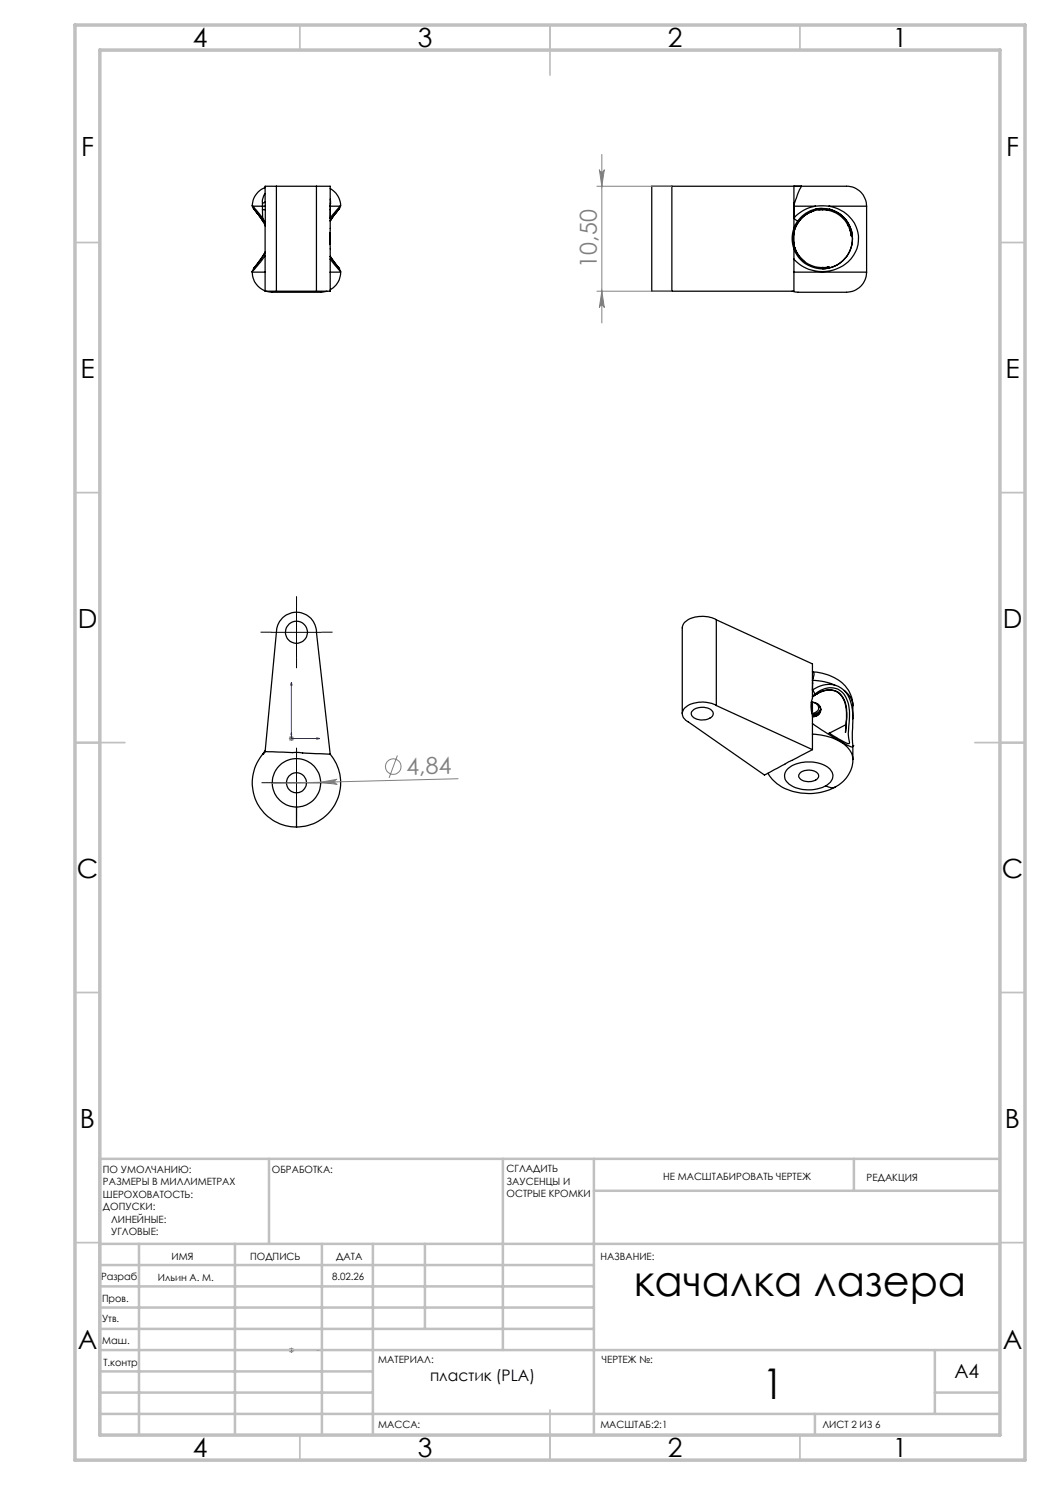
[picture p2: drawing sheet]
<svg xmlns="http://www.w3.org/2000/svg" width="210mm" height="297mm" viewBox="0 0 210 297" stroke-linecap="round" stroke-linejoin="round" font-family="sans-serif">
<g fill="none" stroke="#000" stroke-width=".25">
<path d="M53 37.5a4.1 4.1 0 0 0-2.6 3.7M53 38.7l-.5 1.2v.7M55.3 37.2h8M55.3 37.2v21M55.3 37.2h-2.3l.1 3.3M63.3 37.2h2.7v21h-2.7M63.3 37.2v21M66 37.7a4.1 4.1 0 0 1 2.1 3.5M66 39.8l.1 .8M134.4 37.2h-4v21h4M134.4 37.2h25.9M134.4 37.2v21"/>
<path d="M160.3 37.2h6.5a14 14 0 0 1 4.1 .3 4 4 0 0 1 2.4 3.7M160.3 37.2l-1.4 3.4M160.3 37.2h-1.5v4.7M50.4 41.2l2.3 3.3M50.4 54.4a4 4 0 0 0 2.6 3.8M50.4 54.4h2.6M50.4 54.3v.1M50.4 41.2h.2M50.6 41.2h1.9M50.6 41.2l1.9 2.4M51.5 42.7l-.8-1 1.8 2.4M52.5 44.1l.5 1.1"/>
<path d="M52.5 40.6v.6M52.5 41.2v.7M52.5 41.2h.6M52.5 41.9h.6M52.5 41.9v1.7M52.5 43.6l.6 1.1M52.5 43.6v.5M53 50.5l-.8 1.2-1.5 2.1 .5-.7M53 50.4l-2.6 3.9M53.1 44.7l-.1 13.5h2.3M53.1 40.5v.7M53.1 51.1l-2.7 3.2"/>
<path d="M53.1 41.2v3.5M53.1 40.5l-.6 .1M53.2 58.2l1.2 .3h9.7l1.3-.3M55.3 58.2h8M66 51.3l1.9 2.5-.6-.7M66 51.3l1.8 2.3 .3 .7M66 46.6v2.3zM66 51.8l2.1 2.5M66 54.4h2.1M66 43.6l.1 .5M66 41.2h.1M66 41.9h.1"/>
<path d="M66 40.6h.1M66.1 41.2h1.9M66.1 41.2v.7M66.1 41.9l-.1 1.7M66.1 40.6v.6M66.1 44.1l-.1 .1M67.1 42.7l.8-1-1.8 2.4M68 41.2l-2 2.4M68.1 41.2l-2.1 3M68.1 54.4a3.9 3.9 0 0 1-2.1 3.6M68.1 41.2h-.1M68.1 54.3v.1"/>
<path d="M158.7 46.9v1.3l.4 1.6M158.8 51.8a7.5 7.5 0 0 0 5.7 2.5M158.8 41.2h.1M158.8 41.9h.1M158.8 41.2v.7M158.8 40.6h.1M158.8 41.9v1.7M158.8 46.6l-.2 .9 .2 1.4M158.8 48.9l-.1-.6 .4 1.5M158.8 48.9l.3 1M158.8 43.6v2.1a6 6 0 0 0 0 4.1M158.8 43.6l.8 .6"/>
<path d="M158.8 54.4h5.7M158.8 49.8v8.4h-24.4M158.8 46.6v2.3M158.8 41.2h4.3M158.9 40.6l-.1 .6M159.1 49.8a5.8 5.8 0 0 0 6.7 3.6h-.3M159.1 49.8v.1M159.1 49.9l.1 .2M159.2 50.2l.7 1.1 1 1M159.6 44.2a6 6 0 0 1 9.3-.6 6 6 0 0 1-1.3 9.2 6 6 0 0 1-8.8-3M159.6 44.2l-.8 1.4M159.8 44.2h.1"/>
<path d="M159.9 44.2a5.8 5.8 0 0 1 9.8 1l-.1-.2M159.9 44.2l-.8 1.2-.4 1.7 .1-.5M159.9 44.1l-.7 1.2-.4 1.3M159.9 44.1v.1M160.5 43.5l-.6 .6M162.4 42.3l-.3 .1M162.7 42.2l-1.2 .5-1 .7M163.1 41.2a7.2 7.2 0 0 0-4.3 2.4M163.1 41.2h2.7M163.8 42l.8-.1 1 .1M164.3 53.5h.4M164.4 41.9h.1"/>
<path d="M164.5 41.9h.1M164.5 53.5h.1M164.5 41.7l-1.4 .1M164.5 54.4h8.8M164.5 54.3v.1M165.7 53.6l-.3 .1M165.8 41.2a6.6 6.6 0 0 1 5.5 8.8 7.2 7.2 0 0 1-6.8 4.3M165.8 41.2h7.5M166.1 41.9l-.2-.1a6 6 0 0 1 4.6 6.6 6 6 0 0 1-6 5.4M166.9 42.4h.1M169.6 45l.3 .7M169.9 45.7l.3 1.4"/>
<path d="M169.9 45.7l.4 1.5M173.3 54.4a4.3 4.3 0 0 1-5.1 4.1h-8.6l-1.2-.3M173.3 41.2v13.2M143.3 124a5.7 5.7 0 0 0-6.5 .6l-.3 .8v17.3M143.3 124l19.2 8.8v6.9a5 5 0 0 0 0 3.3v6.9M143.3 124v17.1M162.5 138l.5 .8M162.5 136.6h.1M162.5 136.1h.1M162.5 135.6h.1M162.5 136.1a11.9 11.9 0 0 1 4.4 .9M162.5 136.6v1.4"/>
<path d="M162.6 135.6a.8 .8 0 0 0-.1-1.2 8.9 8.9 0 0 1 7.3 3.9 6 6 0 0 1 .8 2.8M162.6 135.6l-.1 .5M162.9 139.1h.1M162.9 139.1a3.8 3.8 0 0 1 5.2-.2 7.6 7.6 0 0 1 1.1 6.2l-.1 1.4 .1-1.6M162.9 139.1l-.4 .3M163 138.8a4.1 4.1 0 0 1 5.4-.4 7.4 7.4 0 0 1 1.4 6.2 12.8 12.8 0 0 0 .1 4.1 1.39 1.39 0 0 1-1.4-.5l-2.7-1.6M163.3 138.8a3.6 3.6 0 0 1 5.1 .5 8.6 8.6 0 0 1 .8 5.6M163.5 138.7l-1 .6 .5-.5M166.9 137a5.5 5.5 0 0 0-4.4 1M166.9 137l.7 .3 1.3 .8M168.9 138.1a9.1 9.1 0 0 1 1.6 6.9l.1 4.2M168.9 138.1a3.9 3.9 0 0 1 1.7 3"/>
<path d="M52.5 150.8h.1M53 150.3l6.3 .2 6.7 .3M53 150.3a8.8 8.8 0 0 0-1.9 9.7 8.8 8.8 0 0 0 8.2 5.4M53 150.3l2.3-23.8a4 4 0 0 1 4-4.1 4 4 0 0 1 4 4.1l2.7 24.3M53 150.2l-.5 .7M53.1 150.2l-.5 .6M53.1 150.2l-.6 .6M66 150.8a8.9 8.9 0 0 1 1.3 9.5 8.9 8.9 0 0 1-8 5.1M138.4 142.3a2.94 2.94 0 0 1 4.2 .1 1.15 1.15 0 0 1-1 1.4 3 3 0 0 1-3.2-.7l-.1-.3zM143.3 141.1a5.7 5.7 0 0 0-6.5 .6 1.68 1.68 0 0 0 .8 2.7l15.3 10.6 9.6-5.1M143.3 141.1l19.2 8.8M153.6 154.7a8.6 8.6 0 0 0 7.6 4 10.6 10.6 0 0 0 5.9-1.4"/>
<path d="M157.4 153.9a7 7 0 0 1 8.6-.1 2.04 2.04 0 0 1-.8 3.4 7.2 7.2 0 0 1-7.6-.6 1.85 1.85 0 0 1-.2-2.7zM160.1 154.5a2.71 2.71 0 0 1 3.6 .4 1.11 1.11 0 0 1-1.2 1.3 2.24 2.24 0 0 1-2.8-.9zM162.3 140.5h.1M162.5 140.4l-.1 .7 .1 1.2M162.5 146.8a12.4 12.4 0 0 1 5.5 1.5M162.5 144.7l5.5 3.5M162.5 140.4l-.2 .2M162.5 142.3h-.2M162.5 140.4v1.9M163.7 141.6l-.1-.5-.3-.3-.8-.3a1.44 1.44 0 0 1 1.5 2 1.66 1.66 0 0 1-1.5 .8 1.5 1.5 0 0 0 1.6-1.4M163.7 141.6a1.36 1.36 0 0 1-1.3 1.1M164 141.4l-.3 .2"/>
<path d="M164.1 141.8a1.47 1.47 0 0 1-1.6 1.3M164.1 141.7a1.91 1.91 0 0 1-1.6 1.2M165.2 157.2a1.81 1.81 0 0 0 1.9 .1M168 148.3a4.4 4.4 0 0 1 2.6 3.6M168 148.2l2.2 1.2h.3l.1-.2M168 148.2v.1M169.2 144.9l-3.4 1.7M170.6 151.9a6.3 6.3 0 0 1-3.5 5.4M170.6 149.2h.1M170.6 141.1v2.7M170.6 149.2v2.7M59.3 161.4v4"/>
<circle cx="59.3" cy="126.5" r="2.19"/>
<circle cx="59.3" cy="156.6" r="4.8"/>
<circle cx="59.3" cy="156.6" r="2"/>
</g>
<g fill="none" stroke="#808080" stroke-width=".2">
<path d="M119.4 37.2h15M119.9 33.9a.49 .49 0 0 0 .5 .5 .49 .49 0 0 0 .5-.5l-.5 3.3zM120.4 30.9v33.7M119.4 58.2h15M120.4 58.2l.5 3.3a.49 .49 0 0 0-.5-.4 .49 .49 0 0 0-.5 .4zM57.8 147.7h1M57.9 147.4l.7 .7M58.3 147.2v1M58.6 147.4l-.7 .7M64.1 156.5l3.3-.6a.51 .51 0 0 0-.4 .5 .51 .51 0 0 0 .5 .5zM79.5 151.1l-1.7 4.5M91.6 155.7l-37.1 1"/>
<path d="M57.9 269.7l.7 .7M58.3 269.6v1M58.6 269.7l-.7 .7M58.8 270h-1"/>
<circle cx="78.7" cy="153.3" r="1.55"/>
</g>
<path d="M58.3 136.5l.1 .5h-.3zM58.3 136.5v11.2h5.6M58.3 146.6v.3h-.1zM58.6 147.6l.2 .1-.2 .1zM63.4 147.6l.5 .1-.5 .1zM58.1 270h.3zM58.2 270h.1zM58.3 270h.1M58.8 270h-.2h.2M63.9 270h-.5h.5M63.9 270h-5.6" fill="none" stroke="#00f" stroke-width=".2"/>
<path d="M54.3 126.4h-2.2M59.3 121.4v-2.2M59.3 131.4v2.2M64.3 126.4h2.2M54.3 156.5h-2M59.3 151.5v-2M64.3 156.5h2M59.3 161.5v2" fill="none" stroke="#000" stroke-width=".2" stroke-dasharray="15.2 1.3 1.3 1.3" stroke-linecap="butt"/>
<g fill="none" stroke="#c0c0c0" stroke-width=".35">
<path d="M60 5v5M110 5v10M160 5v5M15 48.5h5M200 48.5h5M15 98.5h5M200 98.5h5M15 148.5h10M195 148.5h10M15 198.5h5M200 198.5h5M15 248.5h5"/>
<path d="M200 248.5h5M60 287v5M110 282v10M160 287v5"/>
</g>
<g fill="none" stroke="#c0c0c0" stroke-width=".5">
<path d="M53.8 231.8v17M100.6 231.8v38.2M118.8 231.8v55.2M118.8 238.2h81.2M170.8 231.8v6.4M200 231.8h-180v55.2M20 248.8h180M20 257.3h98.8M20 253h98.8M27.8 248.8v38.2M47 248.8v38.2M64.4 248.8v38.2"/>
<path d="M74.6 248.8v38.2M85 248.8v17M20 265.8h98.8M20 261.5h98.8M20 278.5h54.6M20 274.3h54.6M20 270h180M187 278.5h13M187 270v12.8M20 282.8h180M163 282.8v4.2"/>
</g>
<path d="M15 5h190v287h-190zM20 10h180v277h-180z" fill="none" stroke="#c0c0c0" stroke-width=".7"/>
<path d="M54.3 126.5h10M59.3 121.5v9.9M54.3 156.6h10M59.3 151.5v10.1" fill="none" stroke="#000" stroke-width=".2"/>
<g fill="#00f">
<path d="M63.4 147.6l.5 .1-.5 .1zM58.3 136.5l.1 .5h-.3zM58.6 147.6l.2 .1-.2 .1zM58.3 146.6v.3h-.1zM210.1 147.6v.2zM210.1 136.5v.5z"/>
<path d="M58.6 270h.2zM58.2 270h.1zM210.1 272.5v.4zM210.1 265.6v.5zM210.1 274.6v.1zM210.1 273.9v.2z"/>
<path d="M210.1 147.6v.2zM210.1 146.6v.3zM63.4 270h.5zM58.1 270h.3z"/>
</g>
<g fill="#808080">
<path d="M64.1 156.5l3.3-.6a.51 .51 0 0 0-.4 .5 .51 .51 0 0 0 .5 .5z"/>
<path d="M119.9 33.9a.49 .49 0 0 0 .5 .5 .49 .49 0 0 0 .5-.5l-.5 3.3zM120.4 58.2l.5 3.3a.49 .49 0 0 0-.5-.4 .49 .49 0 0 0-.5 .4z"/>
</g>
<g font-size="8.5">
<text x="126.7" y="259.3">качалка лазера</text>
<text x="152.5" y="279.7">1</text>
</g>
<g font-size="5.3">
<text x="38.5" y="9.5">4</text>
<text x="83.5" y="9.5">3</text>
<text x="133.6" y="9.5">2</text>
<text x="178.6" y="9.5">1</text>
<text x="16.2" y="31.3">F</text>
<text x="201.2" y="31.3">F</text>
<text x="16.1" y="75.5">E</text>
<text x="201.1" y="75.5">E</text>
<text x="15.5" y="125.5">D</text>
<text x="200.5" y="125.5">D</text>
<text x="15.4" y="175.5">C</text>
<text x="200.4" y="175.5">C</text>
<text x="16" y="225.5">B</text>
<text x="201" y="225.5">B</text>
<text x="15.5" y="269.8">A</text>
<text x="200.5" y="269.8">A</text>
<text x="38.5" y="291.5">4</text>
<text x="83.5" y="291.5">3</text>
<text x="133.6" y="291.5">2</text>
<text x="178.6" y="291.5">1</text>
</g>
<g font-size="4.7" fill="#808080">
<text x="119.4" y="53.5" transform="rotate(-90 119.4 53.5)">10,50</text>
<text x="81.3" y="155" transform="rotate(-1 81.3 155)">4,84</text>
</g>
<text font-size="3.9" x="190.9" y="275.5">A4</text>
<text font-size="3.2" x="86" y="276.2">пластик (PLA)</text>
<g font-size="2">
<text x="20.6" y="234.6">ПО УМОЛЧАНИЮ:</text>
<text x="20.6" y="237.1">РАЗМЕРЫ В МИЛЛИМЕТРАХ</text>
<text x="20.6" y="239.6">ШЕРОХОВАТОСТЬ:</text>
<text x="54.4" y="234.6">ОБРАБОТКА:</text>
<text x="101.3" y="234.5">СГЛАДИТЬ</text>
<text x="101.3" y="237">ЗАУСЕНЦЫ И</text>
<text x="101.3" y="239.5">ОСТРЫЕ КРОМКИ</text>
<text x="132.6" y="236">НЕ МАСШТАБИРОВАТЬ ЧЕРТЕЖ</text>
<text x="173.3" y="236.2">РЕДАКЦИЯ</text>
<text x="20.6" y="242.1">ДОПУСКИ:</text>
<text x="22.2" y="244.6">ЛИНЕЙНЫЕ:</text>
<text x="22.2" y="247.1">УГЛОВЫЕ:</text>
<text x="34.3" y="252">ИМЯ</text>
<text x="50" y="251.9">ПОДПИСЬ</text>
<text x="67.2" y="251.9">ДАТА</text>
<text x="120.1" y="251.9">НАЗВАНИЕ:</text>
<text x="20.2" y="256.1">Разраб.</text>
<text x="31.6" y="256.1">Ильин А. М.</text>
<text x="66.4" y="255.9">8.02.26</text>
<text x="20.4" y="260.3">Пров.</text>
<text x="20.4" y="264.4">Утв.</text>
<text x="20.5" y="268.8">Маш.</text>
<text x="20.7" y="273.1">Т.контр</text>
<text x="75.6" y="272.5">МАТЕРИАЛ:</text>
<text x="120.4" y="272.5">ЧЕРТЕЖ №:</text>
<text x="75.6" y="285.5">МАССА:</text>
<text x="120.1" y="285.6">МАСШТАБ:2:1</text>
<text x="164.5" y="285.6">ЛИСТ 2 ИЗ 6</text>
</g>
</svg>
